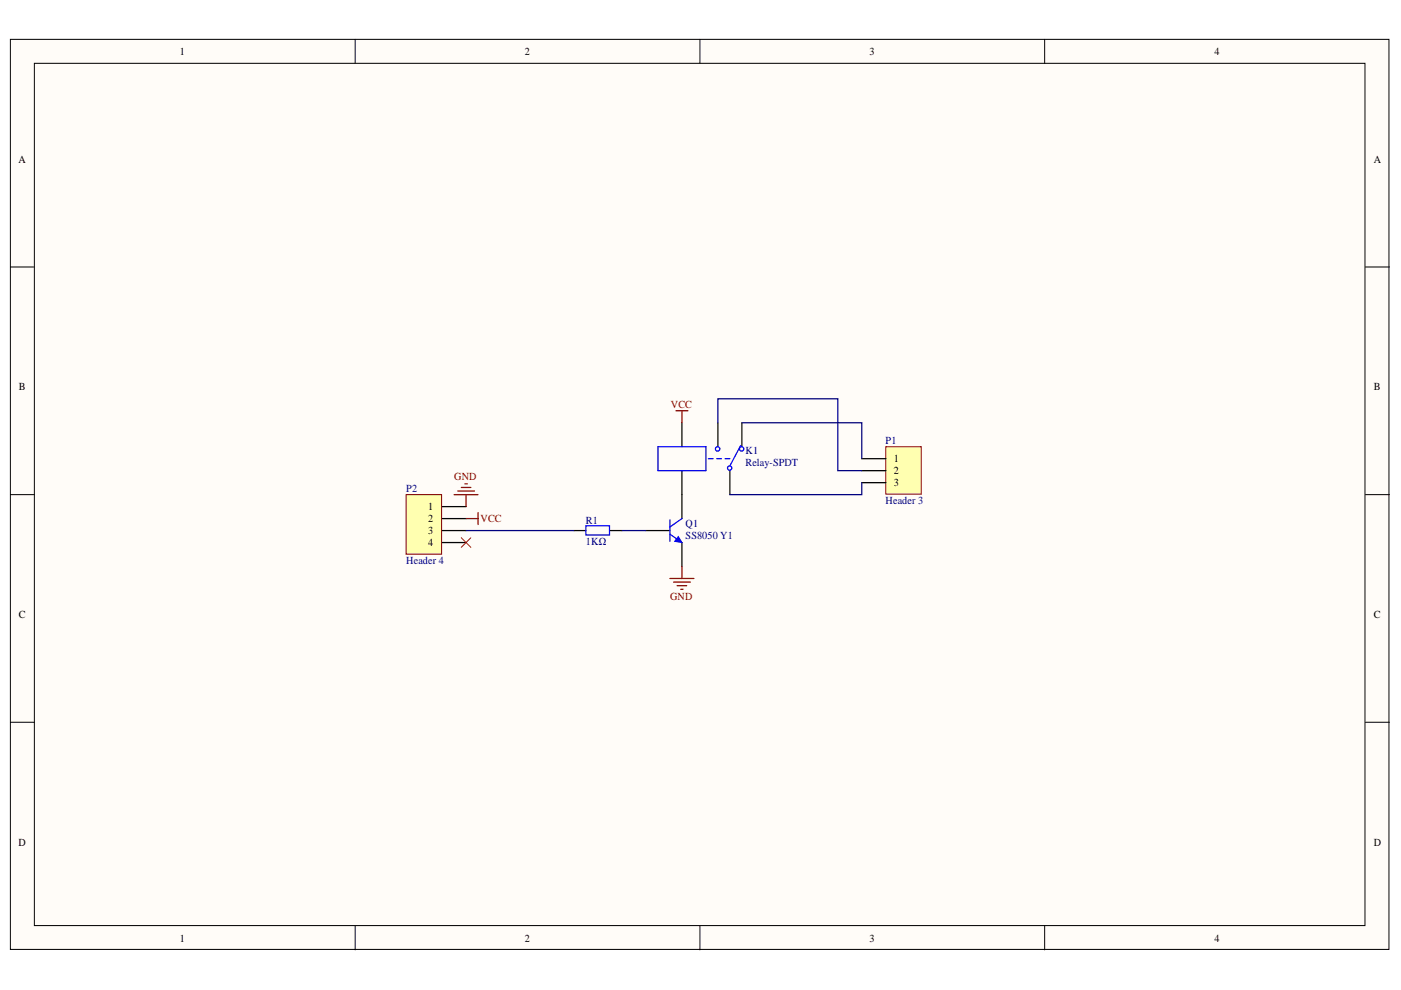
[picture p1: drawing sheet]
<svg xmlns="http://www.w3.org/2000/svg" width="297mm" height="210mm" viewBox="0 0 297 210" stroke-linecap="round" stroke-linejoin="round" font-family="sans-serif">
<g fill="#fffcf8" stroke="#000" stroke-width=".21">
<path d="M2.2 8.3h292.3v193h-292.3z"/>
<path d="M7.3 13.4h282.1v182.8h-282.1z"/>
</g>
<path d="M75.3 8.3v5.1M148.4 8.3v5.1M221.5 8.3v5.1M2.2 56.6h5.1M289.5 56.6h5.1M2.2 104.9h5.1M289.5 104.9h5.1M2.2 153.1h5.1M289.5 153.1h5.1M75.3 196.3v5.1M148.4 196.3v5.1M221.5 196.3v5.1" fill="none" stroke="#000" stroke-width=".21"/>
<path d="M137 112.5h5M144.6 104.9v5.1M144.6 115v5.1" fill="none" stroke="#000" stroke-width=".26"/>
<path d="M142 113.3l2.6 1.7M142 110.2v4.6M144.6 110l-2.6 1.7" fill="none" stroke="#00f" stroke-width=".26"/>
<path d="M143.8 113.8l.8 1.2-1.5-.2z" fill="#00f"/>
<path d="M143.8 113.8l.8 1.2-1.5-.2z" fill="none" stroke="#00f" stroke-width=".21"/>
<path d="M144.6 89.6v5.1M144.6 99.8v5.1M152.2 89.6v5.1M154.8 99.8v5.1M157.3 89.6v5.1M121.7 112.5h2.5M129.3 112.5h2.6" fill="none" stroke="#000" stroke-width=".26"/>
<g fill="none" stroke="#00f" stroke-width=".26">
<path d="M139.5 94.7h10.2v5.1h-10.2zM150.2 97.3h1M152 97.3h1M153.7 97.3h1.1M157 94.5l-2.2 4.3M124.2 111.5h5v1.9h-5z"/>
<circle cx="152.1" cy="95.2" r=".47"/>
<circle cx="154.7" cy="99.2" r=".46"/>
<circle cx="157.2" cy="95.2" r=".46"/>
</g>
<path d="M143.3 87.1h2.6M144.6 87.1v2.5M142 122.7h5.1M142.8 123.4h3.6M143.6 124.2h2M144.3 124.9h.5M144.6 120.1v2.6" fill="none" stroke="#800000" stroke-width=".26"/>
<path d="M187.8 94.7h7.5v10.1h-7.5z" fill="#ffffb0" stroke="#800000" stroke-width=".21"/>
<path d="M182.7 97.3h5.1M182.7 99.8h5.1M182.7 102.3h5.1" fill="none" stroke="#000" stroke-width=".26"/>
<path d="M86.1 104.9h7.5v12.6h-7.5z" fill="#ffffb0" stroke="#800000" stroke-width=".21"/>
<path d="M93.7 107.4h5.1M93.7 110h5.1M93.7 112.5h5.1M93.7 115h5.1" fill="none" stroke="#000" stroke-width=".26"/>
<path d="M96.3 104.9h5.1M97 104.1h3.6M97.8 103.3h2M98.6 102.6h.5M98.8 110h2.6M98.8 104.9v2.5M101.4 108.7v2.5" fill="none" stroke="#800000" stroke-width=".26"/>
<path d="M97.8 114l2 2.1M99.8 114l-2 2.1" fill="none" stroke="#f00" stroke-width=".21"/>
<path d="M152.2 89.6v-5h25.4v15.2h5.1M157.3 89.6h25.4v7.7M98.8 112.5h22.9M131.9 112.5h5.1M182.7 102.3v2.6h-27.9" fill="none" stroke="#000080" stroke-width=".26"/>
<g font-size="2.3">
<text x="38.2" y="11.7">1</text>
<text x="111.3" y="11.7">2</text>
<text x="184.4" y="11.7">3</text>
<text x="257.5" y="11.7">4</text>
<text x="3.9" y="34.5">A</text>
<text x="291.3" y="34.5">A</text>
<text x="4" y="82.8">B</text>
<text x="291.3" y="82.8">B</text>
<text x="189.5" y="98">1</text>
<text x="189.5" y="100.5">2</text>
<text x="189.5" y="103.1">3</text>
<text x="90.8" y="108.2">1</text>
<text x="90.8" y="110.8">2</text>
<text x="90.8" y="113.3">3</text>
<text x="90.8" y="115.8">4</text>
<text x="4" y="131.1">C</text>
<text x="291.3" y="131.1">C</text>
<text x="3.9" y="179.3">D</text>
<text x="291.3" y="179.3">D</text>
<text x="38.2" y="199.6">1</text>
<text x="111.3" y="199.6">2</text>
<text x="184.4" y="199.6">3</text>
<text x="257.5" y="199.6">4</text>
</g>
<g font-size="2.3" fill="#800000">
<text x="142.2" y="86.6">VCC</text>
<text x="96.3" y="101.8">GND</text>
<text x="101.9" y="110.8">VCC</text>
<text x="142.1" y="127.2">GND</text>
</g>
<g font-size="2.3" fill="#000080">
<text x="187.8" y="94.2">P1</text>
<text x="158.1" y="96.2">K1</text>
<text x="158.1" y="98.8">Relay-SPDT</text>
<text x="86.1" y="104.4">P2</text>
<text x="187.8" y="107">Header 3</text>
<text x="124.2" y="111">R1</text>
<text x="145.4" y="111.8">Q1</text>
<text x="86.1" y="119.6">Header 4</text>
<text x="124.2" y="115.6">1KΩ</text>
<text x="145.4" y="114.3">SS8050 Y1</text>
</g>
</svg>
